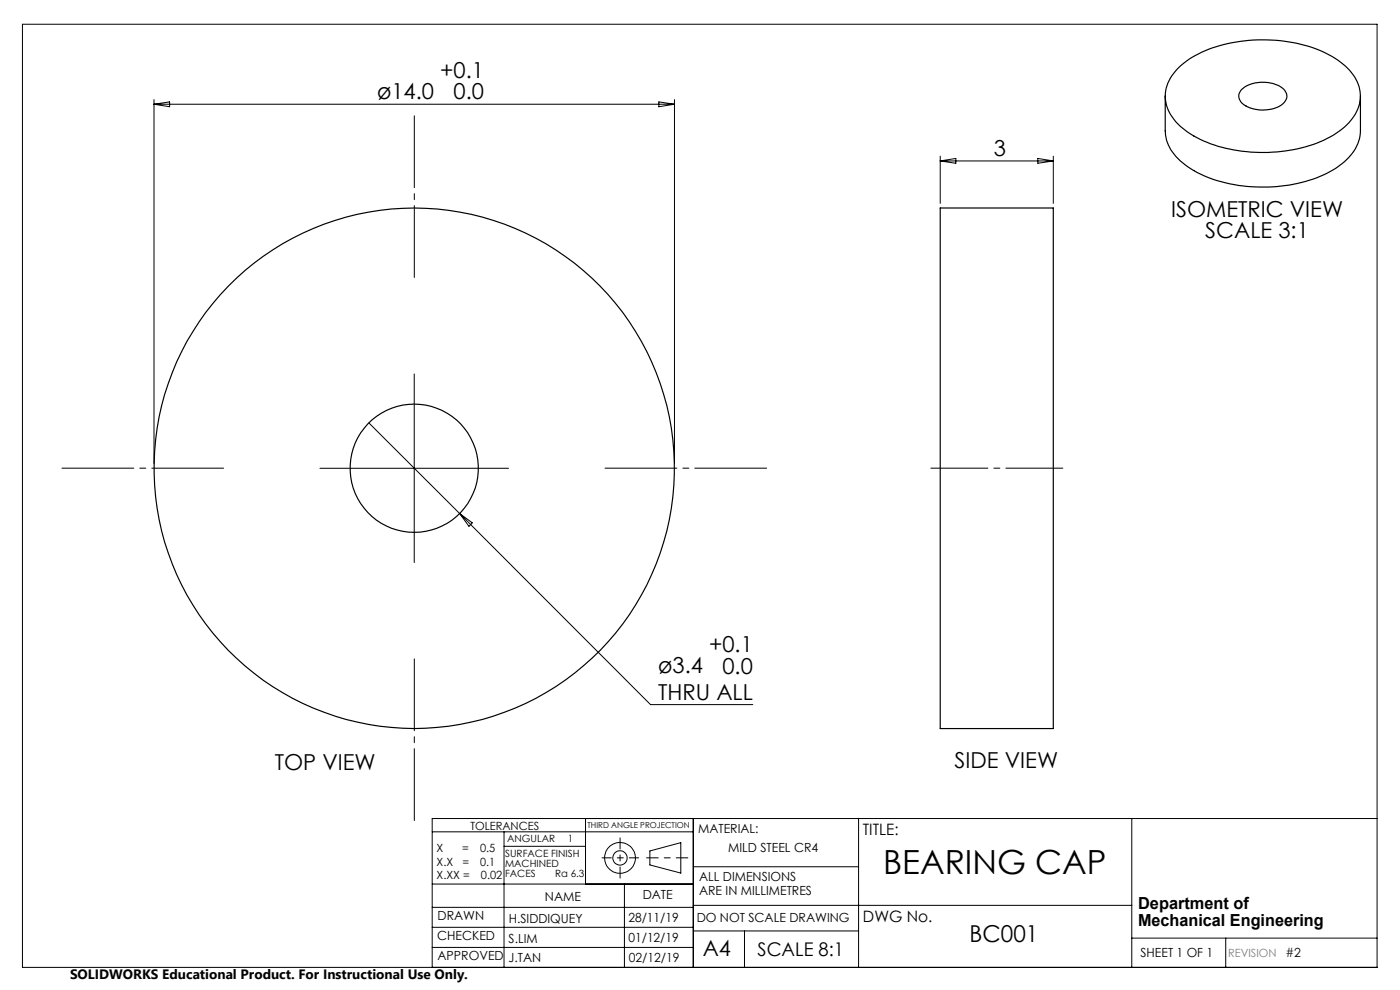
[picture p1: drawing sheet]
<svg xmlns="http://www.w3.org/2000/svg" width="297mm" height="210mm" viewBox="0 0 297 210" stroke-linecap="round" stroke-linejoin="round" font-family="sans-serif">
<g fill="none" stroke="#000" stroke-width=".21">
<path d="M4.8 5.1h287.3v200.1h-287.3zM32.7 21.1v77.2M32.7 22.1h110.4M32.7 22.1l3.3-.5v1zM139.8 21.6l3.3 .5-3.3 .5zM143.1 21.1v77.2M199.5 33.1v10M199.5 34.1h23.9M199.5 34.1l3.3-.5v1zM220.2 33.6l3.2 .5-3.2 .5zM223.4 33.1v10M87.9 79.3v40"/>
<path d="M67.9 99.3h40M78.2 89.7l19.3 19.2M97.5 108.9l40.5 40.6h21.7M97.5 108.9l2.7 2-.7 .7zM91.7 176.5h55.4M106.9 176.5v28.7M106.9 179.5h17.3M124.2 173.6v13.9M147.1 173.6v31.6M182.1 173.6v31.6M240.1 173.6v31.6M292.1 173.6h-200.4v31.6"/>
<path d="M91.7 196.7h55.4M91.7 192.5h55.4M91.7 187.5h55.4M132.5 187.5v17.7M137.9 180.5l6.5-1.8v6.5l-6.5-1.7zM147.1 183.9h35M147.1 197.5h35M147.1 192h93M157.9 197.5v7.7M240.1 199h52M260 199v6.2M91.7 201h55.4"/>
<circle cx="131.5" cy="182" r="1.52"/>
<circle cx="131.5" cy="182" r="3.3"/>
</g>
<path d="M145.9 182h-8.7" fill="none" stroke="#000" stroke-width=".21" stroke-dasharray="15.2 1.3 1.3 1.3" stroke-dashoffset="12.8"/>
<path d="M131.5 177.7v8.6" fill="none" stroke="#000" stroke-width=".21" stroke-dasharray="15.2 1.3 1.3 1.3" stroke-dashoffset="12.9"/>
<path d="M127.7 182h7.8" fill="none" stroke="#000" stroke-width=".21" stroke-dasharray="15.2 1.3 1.3 1.3" stroke-dashoffset="13.3"/>
<path d="M87.9 59.3v-35.2M47.9 99.3h-35.2M127.9 99.3h35.2M87.9 139.3v35.2" fill="none" stroke="#000" stroke-width=".21" stroke-dasharray="15.2 1.3 1.3 1.3" stroke-dashoffset="-.5"/>
<path d="M197.5 99.3h28" fill="none" stroke="#000" stroke-width=".21" stroke-dasharray="15.2 1.3 1.3 1.3" stroke-dashoffset="3.1"/>
<g fill="none" stroke="#000" stroke-width=".25">
<path d="M249.7 14.7a22.6 22.6 0 0 1 13.4-5.9 31.3 31.3 0 0 1 20.1 3.5 10.1 10.1 0 0 1 5.4 7.7 9.2 9.2 0 0 1-4.5 7.9 29.5 29.5 0 0 1-18.7 4.4 26.4 26.4 0 0 1-14.5-5.1 8.4 8.4 0 0 1-3.5-8.5 9.4 9.4 0 0 1 2.3-4zM263.3 19a7.4 7.4 0 0 1 9-.1 2.08 2.08 0 0 1-.6 3.5 7.4 7.4 0 0 1-8.5-.8 1.88 1.88 0 0 1 .1-2.6zM247.2 20.4v7.4a9.5 9.5 0 0 0 4.8 7.6 30.4 30.4 0 0 0 20.7 4 23.6 23.6 0 0 0 12.9-5.5 8.9 8.9 0 0 0 3-6.1v-7.4M199.5 44.1h23.9v110.4h-23.9z"/>
<circle cx="87.9" cy="99.3" r="13.6"/>
<circle cx="87.9" cy="99.3" r="55.2"/>
</g>
<text font-size="7.1" x="187.4" y="185.4">BEARING CAP</text>
<text font-size="4.9" x="205.7" y="199.9">BC001</text>
<g font-size="4.7">
<text x="93.4" y="16.6">+0.1</text>
<text x="80" y="21">ø14.0</text>
<text x="96.2" y="21.1">0.0</text>
<text x="210.9" y="33.1">3</text>
<text x="248.4" y="46">ISOMETRIC VIEW</text>
<text x="255.7" y="50.5">SCALE 3:1</text>
<text x="139.6" y="142.8">ø3.4</text>
<text x="150.4" y="138.3">+0.1</text>
<text x="153.3" y="142.9">0.0</text>
<text x="139.6" y="148.4">THRU ALL</text>
<text x="58.3" y="163.2">TOP VIEW</text>
<text x="202.5" y="163">SIDE VIEW</text>
<text x="149.1" y="202.9">A4</text>
</g>
<text font-size="4" x="160.7" y="202.8">SCALE 8:1</text>
<g font-size="3.5">
<text x="241.4" y="192.8">Department of</text>
<text x="241.4" y="196.3">Mechanical Engineering</text>
</g>
<g font-size="3.3">
<text x="183" y="177.2">TITLE:</text>
<text x="183.1" y="195.7">DWG No.</text>
</g>
<text font-size="2.9" x="14.9" y="207.6">SOLIDWORKS Educational Product. For Instructional Use Only.</text>
<g font-size="2.7">
<text x="148.1" y="176.7">MATERIAL:</text>
<text x="154.5" y="180.8">MILD STEEL CR4</text>
<text x="115.6" y="191">NAME</text>
<text x="136.3" y="190.8">DATE</text>
<text x="148.3" y="186.8">ALL DIMENSIONS</text>
<text x="148.3" y="189.8">ARE IN MILLIMETRES</text>
<text x="92.8" y="195.2">DRAWN</text>
<text x="107.9" y="195.7">H.SIDDIQUEY</text>
<text x="133.3" y="195.6">28/11/19</text>
<text x="147.8" y="195.7">DO NOT SCALE DRAWING</text>
<text x="92.8" y="199.3">CHECKED</text>
<text x="92.8" y="203.6">APPROVED</text>
<text x="107.9" y="199.9">S.LIM</text>
<text x="133.3" y="199.8">01/12/19</text>
<text x="242" y="203">SHEET 1 OF 1</text>
<text x="272.7" y="203">#2</text>
<text x="107.9" y="204.1">J.TAN</text>
<text x="133.4" y="204">02/12/19</text>
</g>
<g font-size="2.4">
<text x="99.8" y="176">TOLERANCES</text>
<text x="92.6" y="180.8">X</text>
<text x="92.6" y="183.6">X.X</text>
<text x="98" y="180.8">=</text>
<text x="98.1" y="183.6">=</text>
<text x="101.8" y="180.8">0.5</text>
<text x="101.9" y="183.6">0.1</text>
<text x="92.6" y="186.4">X.XX =</text>
<text x="102" y="186.4">0.02</text>
</g>
<text font-size="2.4" fill="#808080" x="260.6" y="203">REVISION</text>
<g font-size="2.1">
<text x="107.6" y="178.6">ANGULAR</text>
<text x="120.5" y="178.6">1</text>
<text x="107.2" y="181.8">SURFACE FINISH</text>
<text x="107.2" y="183.9">MACHINED</text>
<text x="107.2" y="186">FACES</text>
<text x="117.8" y="186">Ra 6.3</text>
</g>
<text font-size="1.7" x="124.6" y="175.7">THIRD ANGLE PROJECTION</text>
</svg>
